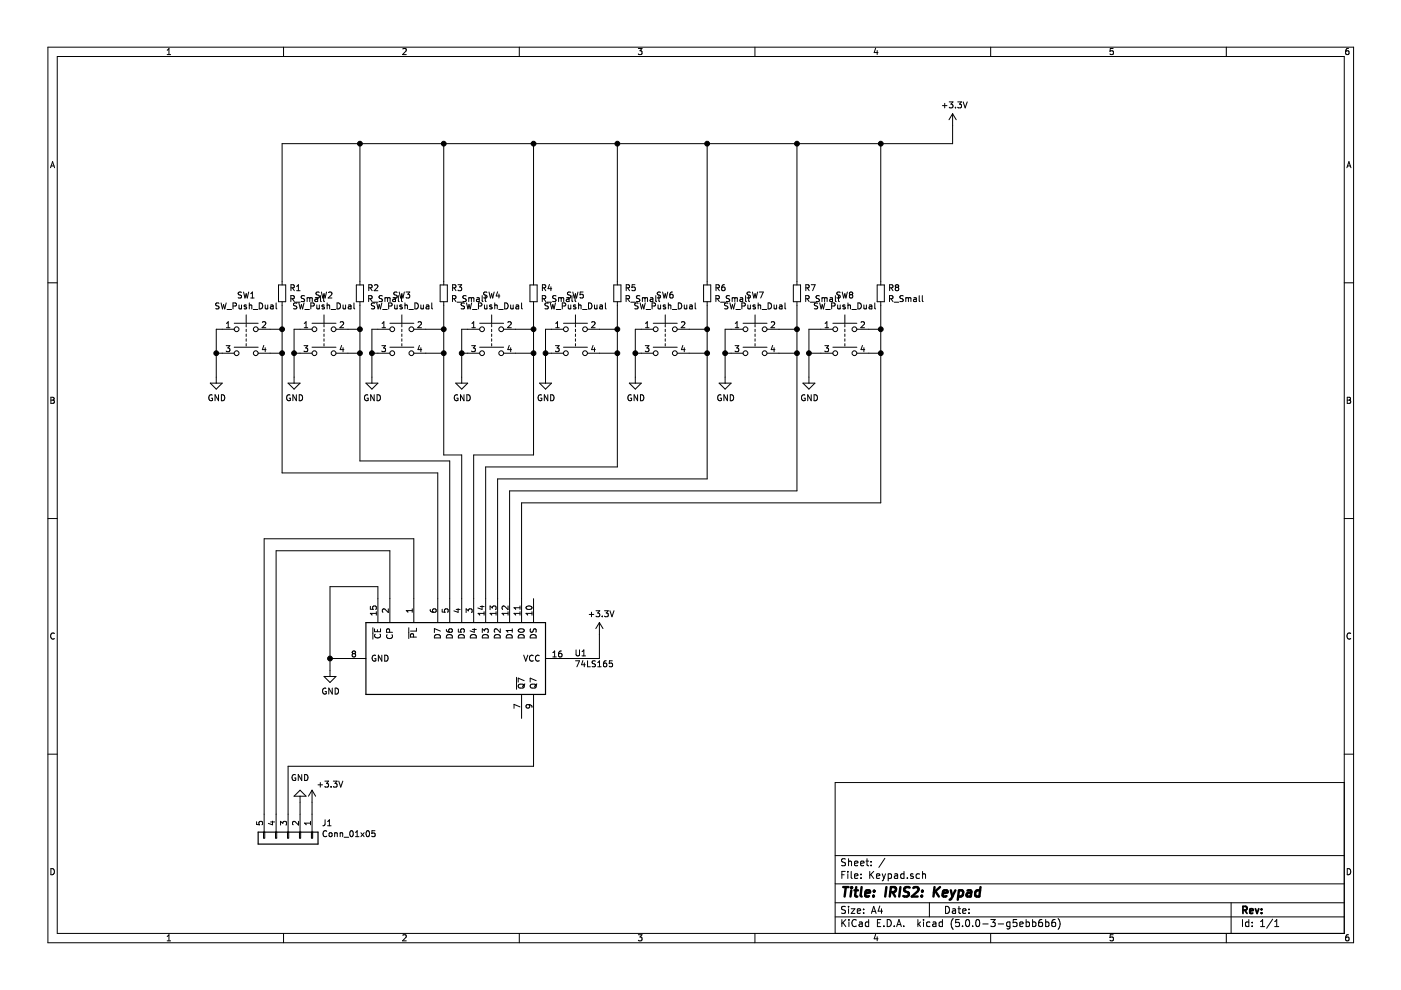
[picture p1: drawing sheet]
EESchema Schematic File Version 4
LIBS:Keypad-cache
EELAYER 26 0
EELAYER END
$Descr A4 11693 8268
encoding utf-8
Sheet 1 1
Title "IRIS2: Keypad"
Date ""
Rev ""
Comp ""
Comment1 ""
Comment2 ""
Comment3 ""
Comment4 ""
$EndDescr
$Comp
L Switch:SW_Push_Dual SW1
U 1 1
P 2050 2750
F 0 "SW1" H 2050 3035 50  0000 C CNN
F 1 "SW_Push_Dual" H 2050 2944 50  0000 C CNN
F 2 "omron-B3F-40xx:B3F-4050" H 2050 2950 50  0001 C CNN
F 3 "" H 2050 2950 50  0001 C CNN
	1    2050 2750
	1    0    0    -1  
$EndComp
$Comp
L Switch:SW_Push_Dual SW2
U 1 1
P 2700 2750
F 0 "SW2" H 2700 3035 50  0000 C CNN
F 1 "SW_Push_Dual" H 2700 2944 50  0000 C CNN
F 2 "omron-B3F-40xx:B3F-4050" H 2700 2950 50  0001 C CNN
F 3 "" H 2700 2950 50  0001 C CNN
	1    2700 2750
	1    0    0    -1  
$EndComp
$Comp
L Switch:SW_Push_Dual SW3
U 1 1
P 3350 2750
F 0 "SW3" H 3350 3035 50  0000 C CNN
F 1 "SW_Push_Dual" H 3350 2944 50  0000 C CNN
F 2 "omron-B3F-40xx:B3F-4050" H 3350 2950 50  0001 C CNN
F 3 "" H 3350 2950 50  0001 C CNN
	1    3350 2750
	1    0    0    -1  
$EndComp
$Comp
L Switch:SW_Push_Dual SW4
U 1 1
P 4100 2750
F 0 "SW4" H 4100 3035 50  0000 C CNN
F 1 "SW_Push_Dual" H 4100 2944 50  0000 C CNN
F 2 "omron-B3F-40xx:B3F-4050" H 4100 2950 50  0001 C CNN
F 3 "" H 4100 2950 50  0001 C CNN
	1    4100 2750
	1    0    0    -1  
$EndComp
$Comp
L Switch:SW_Push_Dual SW5
U 1 1
P 4800 2750
F 0 "SW5" H 4800 3035 50  0000 C CNN
F 1 "SW_Push_Dual" H 4800 2944 50  0000 C CNN
F 2 "omron-B3F-40xx:B3F-4050" H 4800 2950 50  0001 C CNN
F 3 "" H 4800 2950 50  0001 C CNN
	1    4800 2750
	1    0    0    -1  
$EndComp
$Comp
L Switch:SW_Push_Dual SW6
U 1 1
P 5550 2750
F 0 "SW6" H 5550 3035 50  0000 C CNN
F 1 "SW_Push_Dual" H 5550 2944 50  0000 C CNN
F 2 "omron-B3F-40xx:B3F-4050" H 5550 2950 50  0001 C CNN
F 3 "" H 5550 2950 50  0001 C CNN
	1    5550 2750
	1    0    0    -1  
$EndComp
$Comp
L Switch:SW_Push_Dual SW7
U 1 1
P 6300 2750
F 0 "SW7" H 6300 3035 50  0000 C CNN
F 1 "SW_Push_Dual" H 6300 2944 50  0000 C CNN
F 2 "omron-B3F-40xx:B3F-4050" H 6300 2950 50  0001 C CNN
F 3 "" H 6300 2950 50  0001 C CNN
	1    6300 2750
	1    0    0    -1  
$EndComp
$Comp
L Switch:SW_Push_Dual SW8
U 1 1
P 7050 2750
F 0 "SW8" H 7050 3035 50  0000 C CNN
F 1 "SW_Push_Dual" H 7050 2944 50  0000 C CNN
F 2 "omron-B3F-40xx:B3F-4050" H 7050 2950 50  0001 C CNN
F 3 "" H 7050 2950 50  0001 C CNN
	1    7050 2750
	1    0    0    -1  
$EndComp
$Comp
L 74xx:74LS165 U1
U 1 1
P 3850 5500
F 0 "U1" V 3804 6441 50  0000 L CNN
F 1 "74LS165" V 3895 6441 50  0000 L CNN
F 2 "Package_SO:SOIC-16W_5.3x10.2mm_P1.27mm" H 3850 5500 50  0001 C CNN
F 3 "http://www.ti.com/lit/gpn/sn74LS165" H 3850 5500 50  0001 C CNN
	1    3850 5500
	0    1    1    0   
$EndComp
$Comp
L Device:R_Small R6
U 1 1
P 5900 2450
F 0 "R6" H 5959 2496 50  0000 L CNN
F 1 "R_Small" H 5959 2405 50  0000 L CNN
F 2 "Resistor_SMD:R_0603_1608Metric_Pad1.05x0.95mm_HandSolder" H 5900 2450 50  0001 C CNN
F 3 "~" H 5900 2450 50  0001 C CNN
	1    5900 2450
	1    0    0    -1  
$EndComp
$Comp
L Device:R_Small R7
U 1 1
P 6650 2450
F 0 "R7" H 6709 2496 50  0000 L CNN
F 1 "R_Small" H 6709 2405 50  0000 L CNN
F 2 "Resistor_SMD:R_0603_1608Metric_Pad1.05x0.95mm_HandSolder" H 6650 2450 50  0001 C CNN
F 3 "~" H 6650 2450 50  0001 C CNN
	1    6650 2450
	1    0    0    -1  
$EndComp
$Comp
L Device:R_Small R8
U 1 1
P 7350 2450
F 0 "R8" H 7409 2496 50  0000 L CNN
F 1 "R_Small" H 7409 2405 50  0000 L CNN
F 2 "Resistor_SMD:R_0603_1608Metric_Pad1.05x0.95mm_HandSolder" H 7350 2450 50  0001 C CNN
F 3 "~" H 7350 2450 50  0001 C CNN
	1    7350 2450
	1    0    0    -1  
$EndComp
$Comp
L Device:R_Small R5
U 1 1
P 5150 2450
F 0 "R5" H 5209 2496 50  0000 L CNN
F 1 "R_Small" H 5209 2405 50  0000 L CNN
F 2 "Resistor_SMD:R_0603_1608Metric_Pad1.05x0.95mm_HandSolder" H 5150 2450 50  0001 C CNN
F 3 "~" H 5150 2450 50  0001 C CNN
	1    5150 2450
	1    0    0    -1  
$EndComp
$Comp
L Device:R_Small R4
U 1 1
P 4450 2450
F 0 "R4" H 4509 2496 50  0000 L CNN
F 1 "R_Small" H 4509 2405 50  0000 L CNN
F 2 "Resistor_SMD:R_0603_1608Metric_Pad1.05x0.95mm_HandSolder" H 4450 2450 50  0001 C CNN
F 3 "~" H 4450 2450 50  0001 C CNN
	1    4450 2450
	1    0    0    -1  
$EndComp
$Comp
L Device:R_Small R3
U 1 1
P 3700 2450
F 0 "R3" H 3759 2496 50  0000 L CNN
F 1 "R_Small" H 3759 2405 50  0000 L CNN
F 2 "Resistor_SMD:R_0603_1608Metric_Pad1.05x0.95mm_HandSolder" H 3700 2450 50  0001 C CNN
F 3 "~" H 3700 2450 50  0001 C CNN
	1    3700 2450
	1    0    0    -1  
$EndComp
$Comp
L Device:R_Small R2
U 1 1
P 3000 2450
F 0 "R2" H 3059 2496 50  0000 L CNN
F 1 "R_Small" H 3059 2405 50  0000 L CNN
F 2 "Resistor_SMD:R_0603_1608Metric_Pad1.05x0.95mm_HandSolder" H 3000 2450 50  0001 C CNN
F 3 "~" H 3000 2450 50  0001 C CNN
	1    3000 2450
	1    0    0    -1  
$EndComp
$Comp
L Device:R_Small R1
U 1 1
P 2350 2450
F 0 "R1" H 2409 2496 50  0000 L CNN
F 1 "R_Small" H 2409 2405 50  0000 L CNN
F 2 "Resistor_SMD:R_0603_1608Metric_Pad1.05x0.95mm_HandSolder" H 2350 2450 50  0001 C CNN
F 3 "~" H 2350 2450 50  0001 C CNN
	1    2350 2450
	1    0    0    -1  
$EndComp
Wire Wire Line
	2350 1200 2350 2350
Wire Wire Line
	2350 2550 2350 2750
Wire Wire Line
	2350 2750 2250 2750
Wire Wire Line
	2350 2750 2350 2950
Wire Wire Line
	2350 2950 2250 2950
Connection ~ 2350 2750
Wire Wire Line
	3000 2750 2900 2750
Wire Wire Line
	3000 2750 3000 2950
Wire Wire Line
	3000 2950 2900 2950
Connection ~ 3000 2750
Wire Wire Line
	3000 2350 3000 1200
Connection ~ 3000 1200
Wire Wire Line
	3000 1200 2350 1200
Wire Wire Line
	3550 2750 3700 2750
Wire Wire Line
	3700 2750 3700 2550
Wire Wire Line
	3000 2550 3000 2750
Wire Wire Line
	3550 2950 3700 2950
Wire Wire Line
	3700 2950 3700 2750
Connection ~ 3700 2750
Wire Wire Line
	3700 2350 3700 1200
Connection ~ 3700 1200
Wire Wire Line
	3700 1200 3000 1200
Wire Wire Line
	4300 2750 4450 2750
Wire Wire Line
	4450 2750 4450 2550
Wire Wire Line
	4300 2950 4450 2950
Wire Wire Line
	4450 2950 4450 2750
Connection ~ 4450 2750
Wire Wire Line
	4450 2350 4450 1200
Connection ~ 4450 1200
Wire Wire Line
	4450 1200 3700 1200
Wire Wire Line
	5000 2950 5150 2950
Wire Wire Line
	5000 2750 5150 2750
Wire Wire Line
	5150 2550 5150 2750
Connection ~ 5150 2750
Wire Wire Line
	5150 2750 5150 2950
Wire Wire Line
	5150 2350 5150 1200
Connection ~ 5150 1200
Wire Wire Line
	5150 1200 4450 1200
Wire Wire Line
	5750 2750 5900 2750
Wire Wire Line
	5900 2750 5900 2550
Wire Wire Line
	5750 2950 5900 2950
Wire Wire Line
	5900 2950 5900 2750
Connection ~ 5900 2750
Wire Wire Line
	5900 2350 5900 1200
Connection ~ 5900 1200
Wire Wire Line
	5900 1200 5150 1200
Wire Wire Line
	6500 2950 6650 2950
Wire Wire Line
	6650 2950 6650 2750
Wire Wire Line
	6500 2750 6650 2750
Connection ~ 6650 2750
Wire Wire Line
	6650 2750 6650 2550
Wire Wire Line
	6650 2350 6650 1200
Connection ~ 6650 1200
Wire Wire Line
	6650 1200 5900 1200
Wire Wire Line
	7250 2950 7350 2950
Wire Wire Line
	7350 2950 7350 2750
Wire Wire Line
	7250 2750 7350 2750
Connection ~ 7350 2750
Wire Wire Line
	7350 2750 7350 2550
Wire Wire Line
	7350 2350 7350 1200
Connection ~ 7350 1200
Wire Wire Line
	7350 1200 6650 1200
Wire Wire Line
	2350 2950 2350 3950
Wire Wire Line
	2350 3950 3650 3950
Wire Wire Line
	3650 3950 3650 5000
Connection ~ 2350 2950
Wire Wire Line
	3000 2950 3000 3850
Wire Wire Line
	3000 3850 3750 3850
Wire Wire Line
	3750 3850 3750 5000
Connection ~ 3000 2950
Wire Wire Line
	3700 2950 3700 3800
Wire Wire Line
	3700 3800 3850 3800
Wire Wire Line
	3850 3800 3850 5000
Connection ~ 3700 2950
Wire Wire Line
	4450 2950 4450 3800
Wire Wire Line
	4450 3800 3950 3800
Wire Wire Line
	3950 3800 3950 5000
Connection ~ 4450 2950
Wire Wire Line
	4050 5000 4050 3900
Wire Wire Line
	5150 3900 5150 2950
Wire Wire Line
	4050 3900 5150 3900
Connection ~ 5150 2950
Wire Wire Line
	5900 2950 5900 4000
Wire Wire Line
	5900 4000 4150 4000
Wire Wire Line
	4150 4000 4150 5000
Connection ~ 5900 2950
Wire Wire Line
	4250 5000 4250 4100
Wire Wire Line
	4250 4100 6650 4100
Wire Wire Line
	6650 4100 6650 2950
Connection ~ 6650 2950
Wire Wire Line
	7350 2950 7350 4200
Wire Wire Line
	7350 4200 4350 4200
Wire Wire Line
	4350 4200 4350 5000
Connection ~ 7350 2950
Wire Wire Line
	1850 2750 1800 2750
Wire Wire Line
	1800 2750 1800 2950
Wire Wire Line
	1850 2950 1800 2950
Connection ~ 1800 2950
Wire Wire Line
	1800 2950 1800 3150
Wire Wire Line
	2500 2750 2450 2750
Wire Wire Line
	2450 2750 2450 2950
Wire Wire Line
	2500 2950 2450 2950
Connection ~ 2450 2950
Wire Wire Line
	2450 2950 2450 3150
Wire Wire Line
	3150 2750 3100 2750
Wire Wire Line
	3100 2750 3100 2950
Wire Wire Line
	3150 2950 3100 2950
Connection ~ 3100 2950
Wire Wire Line
	3100 2950 3100 3150
Wire Wire Line
	3900 2750 3850 2750
Wire Wire Line
	3850 2750 3850 2950
Wire Wire Line
	3900 2950 3850 2950
Connection ~ 3850 2950
Wire Wire Line
	3850 2950 3850 3150
Wire Wire Line
	4600 2750 4550 2750
Wire Wire Line
	4550 2750 4550 2950
Wire Wire Line
	4600 2950 4550 2950
Connection ~ 4550 2950
Wire Wire Line
	4550 2950 4550 3150
Wire Wire Line
	5350 2750 5300 2750
Wire Wire Line
	5300 2750 5300 2950
Wire Wire Line
	5350 2950 5300 2950
Connection ~ 5300 2950
Wire Wire Line
	5300 2950 5300 3150
Wire Wire Line
	6100 2750 6050 2750
Wire Wire Line
	6050 2750 6050 2950
Wire Wire Line
	6100 2950 6050 2950
Connection ~ 6050 2950
Wire Wire Line
	6050 2950 6050 3150
Wire Wire Line
	6850 2750 6750 2750
Wire Wire Line
	6750 2750 6750 2950
Wire Wire Line
	6850 2950 6750 2950
Connection ~ 6750 2950
Wire Wire Line
	6750 2950 6750 3150
$Comp
L power:GND #PWR01
U 1 1
P 1800 3150
F 0 "#PWR01" H 1800 2900 50  0001 C CNN
F 1 "GND" H 1805 2977 50  0000 C CNN
F 2 "" H 1800 3150 50  0001 C CNN
F 3 "" H 1800 3150 50  0001 C CNN
	1    1800 3150
	1    0    0    -1  
$EndComp
$Comp
L power:GND #PWR02
U 1 1
P 2450 3150
F 0 "#PWR02" H 2450 2900 50  0001 C CNN
F 1 "GND" H 2455 2977 50  0000 C CNN
F 2 "" H 2450 3150 50  0001 C CNN
F 3 "" H 2450 3150 50  0001 C CNN
	1    2450 3150
	1    0    0    -1  
$EndComp
$Comp
L power:GND #PWR06
U 1 1
P 3100 3150
F 0 "#PWR06" H 3100 2900 50  0001 C CNN
F 1 "GND" H 3105 2977 50  0000 C CNN
F 2 "" H 3100 3150 50  0001 C CNN
F 3 "" H 3100 3150 50  0001 C CNN
	1    3100 3150
	1    0    0    -1  
$EndComp
$Comp
L power:GND #PWR07
U 1 1
P 3850 3150
F 0 "#PWR07" H 3850 2900 50  0001 C CNN
F 1 "GND" H 3855 2977 50  0000 C CNN
F 2 "" H 3850 3150 50  0001 C CNN
F 3 "" H 3850 3150 50  0001 C CNN
	1    3850 3150
	1    0    0    -1  
$EndComp
$Comp
L power:GND #PWR08
U 1 1
P 4550 3150
F 0 "#PWR08" H 4550 2900 50  0001 C CNN
F 1 "GND" H 4555 2977 50  0000 C CNN
F 2 "" H 4550 3150 50  0001 C CNN
F 3 "" H 4550 3150 50  0001 C CNN
	1    4550 3150
	1    0    0    -1  
$EndComp
$Comp
L power:GND #PWR010
U 1 1
P 5300 3150
F 0 "#PWR010" H 5300 2900 50  0001 C CNN
F 1 "GND" H 5305 2977 50  0000 C CNN
F 2 "" H 5300 3150 50  0001 C CNN
F 3 "" H 5300 3150 50  0001 C CNN
	1    5300 3150
	1    0    0    -1  
$EndComp
$Comp
L power:GND #PWR011
U 1 1
P 6050 3150
F 0 "#PWR011" H 6050 2900 50  0001 C CNN
F 1 "GND" H 6055 2977 50  0000 C CNN
F 2 "" H 6050 3150 50  0001 C CNN
F 3 "" H 6050 3150 50  0001 C CNN
	1    6050 3150
	1    0    0    -1  
$EndComp
$Comp
L power:GND #PWR012
U 1 1
P 6750 3150
F 0 "#PWR012" H 6750 2900 50  0001 C CNN
F 1 "GND" H 6755 2977 50  0000 C CNN
F 2 "" H 6750 3150 50  0001 C CNN
F 3 "" H 6750 3150 50  0001 C CNN
	1    6750 3150
	1    0    0    -1  
$EndComp
$Comp
L power:GND #PWR05
U 1 1
P 2750 5600
F 0 "#PWR05" H 2750 5350 50  0001 C CNN
F 1 "GND" H 2755 5427 50  0000 C CNN
F 2 "" H 2750 5600 50  0001 C CNN
F 3 "" H 2750 5600 50  0001 C CNN
	1    2750 5600
	1    0    0    -1  
$EndComp
Wire Wire Line
	2750 5600 2750 5500
Wire Wire Line
	2750 5500 2850 5500
Wire Wire Line
	4750 5500 5000 5500
Wire Wire Line
	5000 5500 5000 5300
$Comp
L power:+3.3V #PWR09
U 1 1
P 5000 5300
F 0 "#PWR09" H 5000 5150 50  0001 C CNN
F 1 "+3.3V" H 5015 5473 50  0000 C CNN
F 2 "" H 5000 5300 50  0001 C CNN
F 3 "" H 5000 5300 50  0001 C CNN
	1    5000 5300
	1    0    0    -1  
$EndComp
$Comp
L power:+3.3V #PWR013
U 1 1
P 7950 1050
F 0 "#PWR013" H 7950 900 50  0001 C CNN
F 1 "+3.3V" H 7965 1223 50  0000 C CNN
F 2 "" H 7950 1050 50  0001 C CNN
F 3 "" H 7950 1050 50  0001 C CNN
	1    7950 1050
	1    0    0    -1  
$EndComp
Wire Wire Line
	7950 1200 7950 1050
Wire Wire Line
	7350 1200 7950 1200
Wire Wire Line
	3450 5000 3450 4500
Wire Wire Line
	3450 4500 2200 4500
Wire Wire Line
	4450 6000 4450 6400
Wire Wire Line
	4450 6400 2400 6400
Wire Wire Line
	3250 5000 3250 4600
Wire Wire Line
	3250 4600 2300 4600
Wire Wire Line
	2750 5500 2750 4900
Wire Wire Line
	2750 4900 3150 4900
Wire Wire Line
	3150 4900 3150 5000
Connection ~ 2750 5500
$Comp
L Connector_Generic:Conn_01x05 J1
U 1 1
P 2400 7000
F 0 "J1" V 2273 7280 50  0000 L CNN
F 1 "Conn_01x05" V 2364 7280 50  0000 L CNN
F 2 "Connector_PinHeader_2.00mm:PinHeader_1x05_P2.00mm_Horizontal" H 2400 7000 50  0001 C CNN
F 3 "~" H 2400 7000 50  0001 C CNN
	1    2400 7000
	0    1    1    0   
$EndComp
$Comp
L power:+3.3V #PWR04
U 1 1
P 2600 6700
F 0 "#PWR04" H 2600 6550 50  0001 C CNN
F 1 "+3.3V" H 2750 6850 50  0000 C CNN
F 2 "" H 2600 6700 50  0001 C CNN
F 3 "" H 2600 6700 50  0001 C CNN
	1    2600 6700
	1    0    0    -1  
$EndComp
$Comp
L power:GND #PWR03
U 1 1
P 2500 6700
F 0 "#PWR03" H 2500 6450 50  0001 C CNN
F 1 "GND" H 2500 6500 50  0000 C CNN
F 2 "" H 2500 6700 50  0001 C CNN
F 3 "" H 2500 6700 50  0001 C CNN
	1    2500 6700
	-1   0    0    1   
$EndComp
Wire Wire Line
	2300 4600 2300 6800
Wire Wire Line
	2400 6400 2400 6800
Wire Wire Line
	2200 4500 2200 6800
Wire Wire Line
	2600 6800 2600 6700
Wire Wire Line
	2500 6800 2500 6700
$EndSCHEMATC
